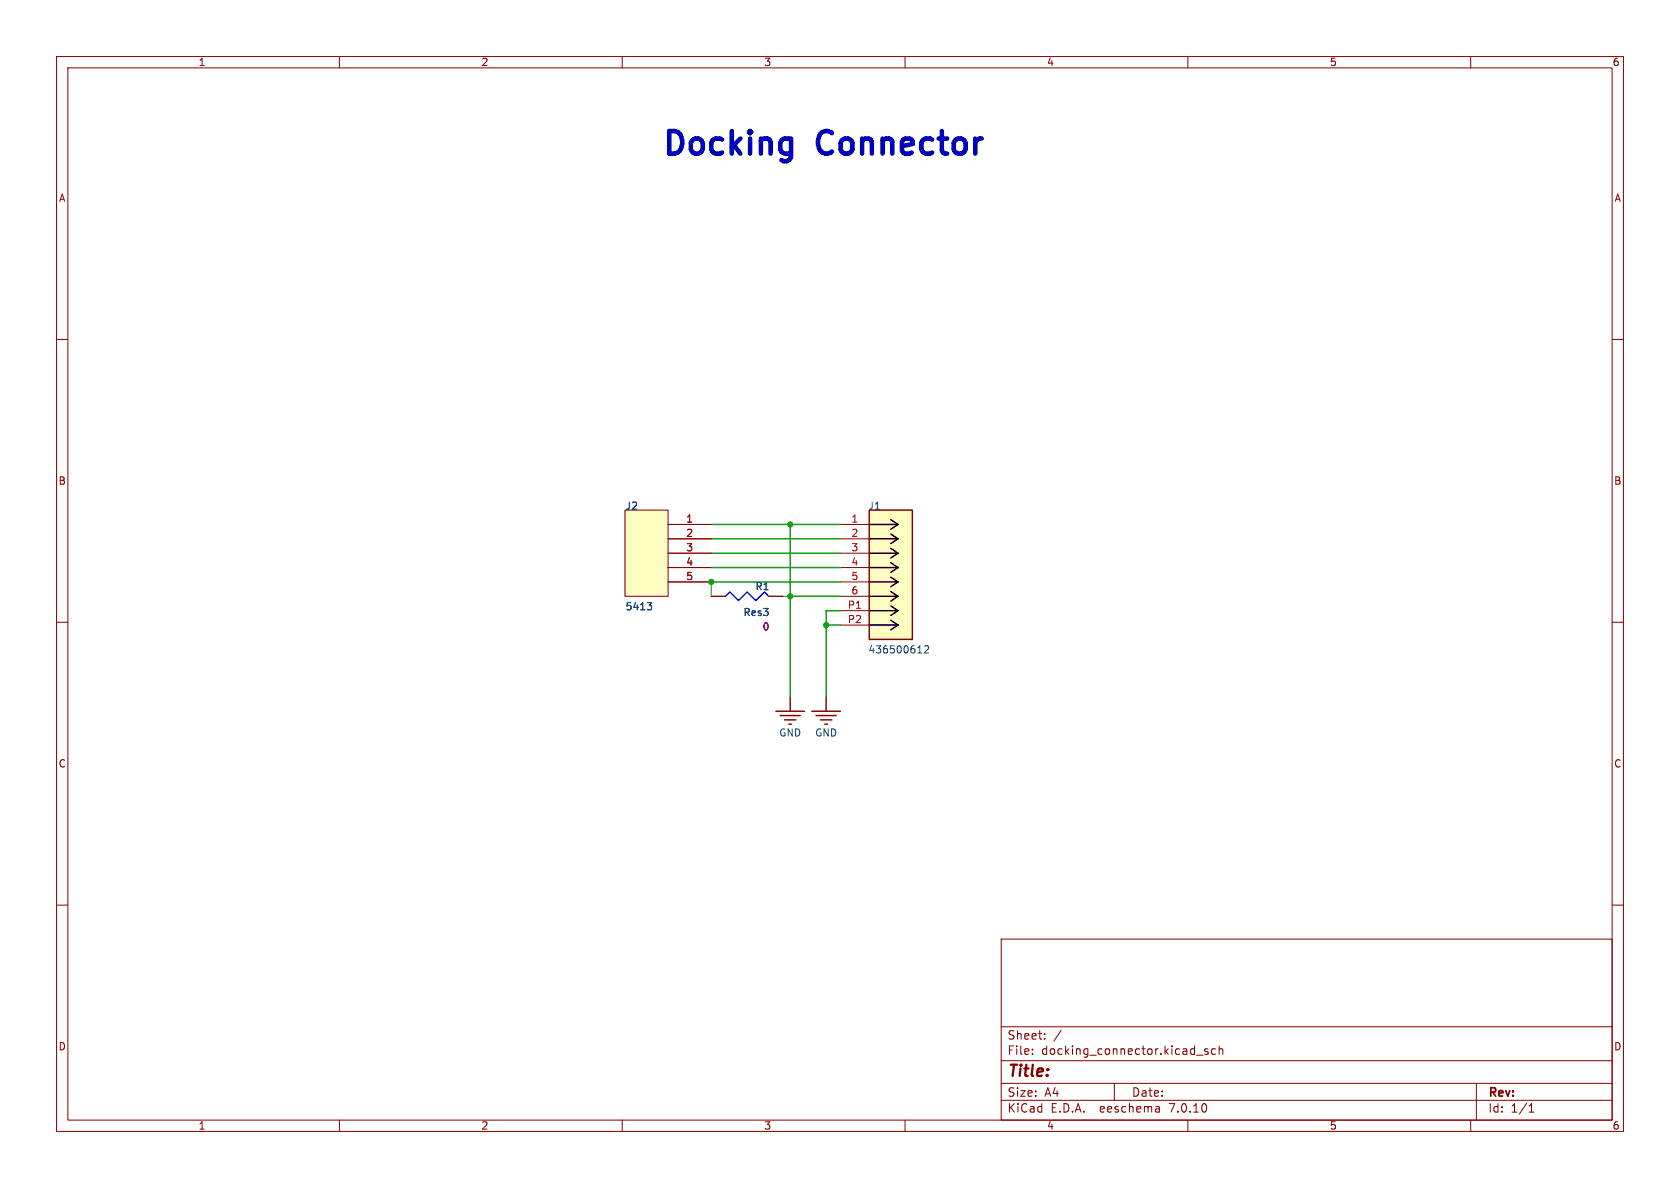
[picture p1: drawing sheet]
<svg xmlns="http://www.w3.org/2000/svg" width="297mm" height="210mm" viewBox="0 0 297 210" stroke-linecap="round" stroke-linejoin="round" font-family="sans-serif">
<g fill="none" stroke="#840000" stroke-width=".18">
<path d="M10 10h277v190h-277zM12 12h273v186h-273zM60 10v2M110 10v2M160 10v2M210 10v2M260 10v2M10 60h2M285 60h2M110.5 90.2h7.6v15.2h-7.6zM118.1 92.7h7.6M118.1 95.3h7.6"/>
<path d="M118.1 97.8h7.6M148.6 92.7h5.1M148.6 95.3h5.1M148.6 97.8h5.1M10 110h2M118.1 100.3h7.6M118.1 102.9h7.6M125.7 105.4h2.6M135.9 105.4h2.5M148.6 100.3h5.1M148.6 102.9h5.1M148.6 105.4h5.1"/>
<path d="M148.6 108h5.1M148.6 110.5h5.1M285 110h2M10 160h2M285 160h2M177 166h108v32h-108zM60 198v2M110 198v2M160 198v2M177 194.5h108M177 191.5h108M177 187.5h108"/>
<path d="M177 181.5h108M182.5 186.3v.1M182.5 185.5v.1M184.7 183.6v.1M184.7 182.8v.1M187.6 182.1l-1.3 2M197 191.5v3M204.9 195.7l.1 .9M205 196.5l-.2 .1M205 196h-.2M210 198v2M211.5 186.5h1.2"/>
<path d="M213.5 185.5l-.3-.1-.2 .2v.2l.5 .2v.3h-.5M214.9 185.5l-.4-.1-.3 .3v.4l.1 .2h.6M215.5 185.5l.2-.1 .4 .1 .1 .9M215.5 184.9v1.5M260 198v2M261 191.5v6.5M270.3 196.6h.9M270.3 195.5l.4-.4v1.5"/>
</g>
<g fill="#ffffc2" stroke="#ffffc2" stroke-width=".18">
<path d="M153.7 90.2h7.6v22.8h-7.6z"/>
<path d="M110.5 90.2h7.6v15.2h-7.6z"/>
</g>
<g fill="none" stroke="#000" stroke-width=".25">
<path d="M153.7 97.8h5M153.7 95.3h5M153.7 92.7h5M157.5 99.5l1.2 .8M157.5 96.9l1.2 .9M157.5 94.4l1.2 .9M157.5 91.9l1.2 .8M158.7 97.8l-1.2 .8M158.7 95.3l-1.2 .8M158.7 92.7l-1.2 .9M153.7 110.5h5M153.7 108h5"/>
<path d="M153.7 105.4h5M153.7 102.9h5M153.7 100.3h5M157.5 109.6l1.2 .9M157.5 107.1l1.2 .9M157.5 104.6l1.2 .8M157.5 102l1.2 .9M158.7 110.5l-1.2 .8M158.7 108l-1.2 .8M158.7 105.4l-1.2 .9M158.7 102.9l-1.2 .8M158.7 100.3l-1.2 .9"/>
</g>
<path d="M153.7 90.2h7.6v22.8h-7.6zM137.2 125.7h5M137.9 126.5h3.6M138.7 127.3h2M139.4 128h.6M139.7 123.2v2.5M143.5 125.7h5.1M144.3 126.5h3.5M145 127.3h2.1M145.8 128h.5M146 123.2v2.5" fill="none" stroke="#840000" stroke-width=".25"/>
<path d="M114.4 106.5h.8l-.4 .5M115 107l.2 .3v.3l-.2 .2M162.2 115.4h.8M163.4 114.3l.5-.1 .3 .3-.8 .9h.8" fill="none" stroke="#006464" stroke-width=".18"/>
<path d="M128.3 105.4l.7-.8 1.6 1.6 1.5-1.6 1.5 1.6 1.5-1.6 .8 .8" fill="none" stroke="#00f" stroke-width=".25"/>
<path d="M125.7 102.9v2.5M138.4 105.4h1.3" fill="none" stroke="#009600" stroke-width=".18"/>
<path d="M125.7 92.7h22.9M125.7 97.8h22.9M125.7 95.3h22.9M139.7 92.7v30.5M125.7 100.3h22.9M125.7 102.9h22.9M139.7 105.4h8.9M146 110.5h2.6M148.6 108h-2.6v15.2" fill="none" stroke="#009600" stroke-width=".25"/>
<g fill="#009600" stroke="#009600" stroke-width=".18">
<circle cx="139.7" cy="105.4" r=".46"/>
<circle cx="125.7" cy="102.9" r=".46"/>
<circle cx="146" cy="110.5" r=".46"/>
<circle cx="139.7" cy="92.7" r=".46"/>
</g>
<g font-size="5.6" fill="#0000c2">
<text x="116.8" y="27.7">Docking</text>
<text x="144.9" y="27.7">Connector</text>
</g>
<text font-size="2.8" fill="#840000" x="178" y="190.9">Title:</text>
<g font-size="2.1" fill="#840000">
<text x="178" y="184">Sheet:</text>
<text x="178" y="186.7">File:</text>
<text x="184.1" y="186.7">docking_connector.kicad_sch</text>
<text x="178" y="196.9">KiCad</text>
<text x="178" y="194.1">Size:</text>
<text x="184.7" y="194.1">A4</text>
<text x="185.7" y="196.9">E.D.A.</text>
<text x="194.6" y="196.9">eeschema</text>
<text x="200" y="194.1">Date:</text>
<text x="207" y="196.9">7.0.10</text>
<text x="263" y="194.3">Rev:</text>
<text x="263" y="196.9">Id:</text>
<text x="267.1" y="196.9">1/1</text>
</g>
<g font-size="1.8" fill="#840000">
<text x="35" y="11.9">1</text>
<text x="85" y="11.9">2</text>
<text x="135" y="11.9">3</text>
<text x="185" y="11.9">4</text>
<text x="235" y="11.9">5</text>
<text x="285" y="11.9">6</text>
<text x="10.3" y="35.9">A</text>
<text x="285.3" y="35.9">A</text>
<text x="10.3" y="85.9">B</text>
<text x="285.3" y="85.9">B</text>
<text x="10.3" y="135.9">C</text>
<text x="285.3" y="135.9">C</text>
<text x="10.3" y="185.9">D</text>
<text x="285.3" y="185.9">D</text>
<text x="35" y="199.9">1</text>
<text x="85" y="199.9">2</text>
<text x="135" y="199.9">3</text>
<text x="185" y="199.9">4</text>
<text x="235" y="199.9">5</text>
<text x="285" y="199.9">6</text>
</g>
<g font-size="1.8" fill="#006464">
<text x="110.5" y="90.3">J2</text>
<text x="153.4" y="90.3">J1</text>
<text x="133.5" y="104.5">R1</text>
<text x="110.5" y="108.1">5413</text>
<text x="131.3" y="109.1">Res3</text>
<text x="153.4" y="115.7">436500612</text>
<text x="137.7" y="130.4">GND</text>
<text x="144" y="130.4">GND</text>
</g>
<g font-size="1.8" fill="#a90000">
<text x="121.2" y="92.5">1</text>
<text x="121.2" y="95">2</text>
<text x="150.4" y="92.5">1</text>
<text x="150.4" y="95">2</text>
<text x="121.2" y="97.5">3</text>
<text x="121.2" y="100.1">4</text>
<text x="150.4" y="97.5">3</text>
<text x="150.4" y="100.1">4</text>
<text x="121.2" y="102.6">5</text>
<text x="149.8" y="107.7">P1</text>
<text x="150.4" y="102.6">5</text>
<text x="150.4" y="105.2">6</text>
<text x="149.8" y="110.2">P2</text>
</g>
<text font-size="1.8" fill="#840084" x="134.7" y="111.6">0</text>
</svg>
